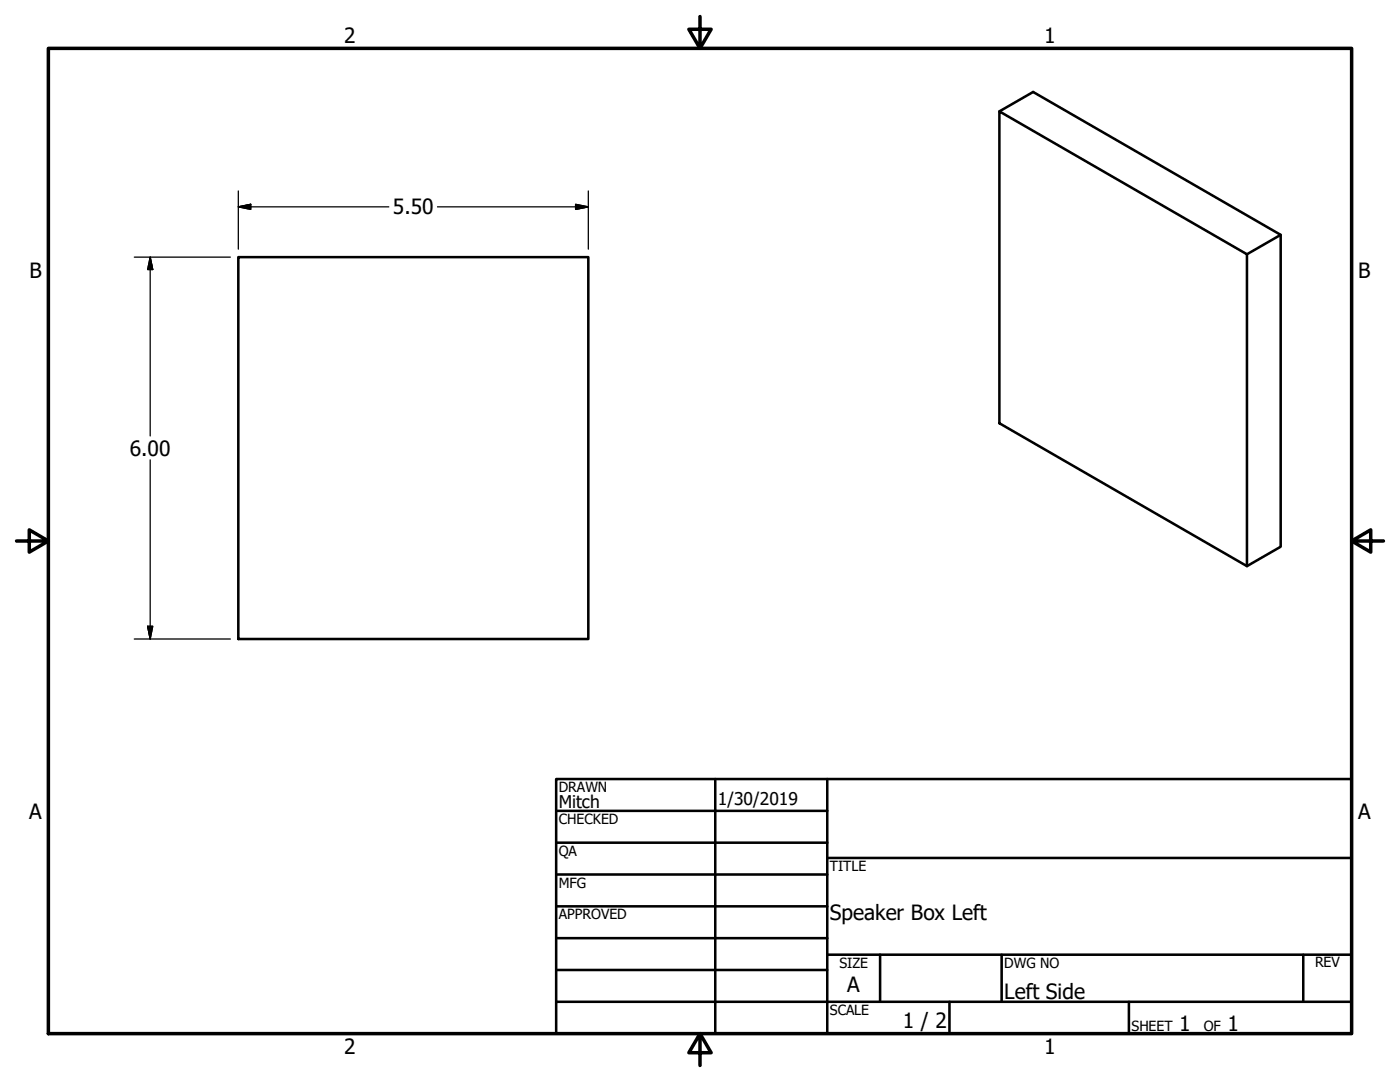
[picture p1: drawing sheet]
<svg xmlns="http://www.w3.org/2000/svg" width="279mm" height="216mm" viewBox="0 0 279 216" stroke-linecap="round" stroke-linejoin="round" font-family="sans-serif">
<!-- layer: Visible (ANSI) -->
<path d="M199.5 22.2l49.4 28.5v62.3l-49.4-28.5zM199.5 22.2l6.7-3.8 49.4 28.5v62.2l-6.7 3.9M47.6 51.3h69.8v76.2h-69.8zM255.6 46.9l-6.7 3.8" fill="none" stroke="#000" stroke-width=".51"/>
<!-- layer: Border (ANSI) -->
<path d="M9.7 9.7h260v196.5h-260zM139.7 3.3v6.4l-2.2-3.9h4.4l-2.2 3.9M3.3 107.9h6.4l-3.9-2.2v4.5l3.9-2.3M269.7 107.9l3.9 2.3v-4.5l-3.9 2.2h6.4M139.7 206.2l2.2 3.9h-4.4l2.2-3.9v6.4" fill="none" stroke="#000" stroke-width=".7"/>
<!-- layer: Title (ANSI) -->
<g fill="none" stroke="#000" stroke-width=".51">
<path d="M111 155.4h158.7v50.8h-158.7zM142.7 155.4v50.8M165.1 155.4v50.8M111 161.8h54.1M111 168.1h54.1M111 174.5h54.1M165.1 171.2h104.6M111 180.8h54.1M111 187.2h54.1M111 193.5h54.1M111 199.9h158.7M165.1 190.5h104.6"/>
<path d="M175.6 190.5v9.4M189.5 199.9v6.3M199.9 190.5v9.4M225.3 199.9v6.3M260.1 190.5v9.4"/>
</g>
<!-- layer: Dimension (ANSI) -->
<path d="M47.6 38.1v11.6M117.4 38.1v11.6M26.8 51.3h19.2M30 51.3l.5 2.5h-1zM30 51.3v35.7M47.6 41.3l2.4-.5v1zM47.6 41.3h30M87.3 41.3h30.1M114.9 40.8l2.5 .5-2.5 .5zM30 91.8v35.7M26.8 127.5h19.2M29.5 125h1l-.5 2.5z" fill="none" stroke="#000" stroke-width=".25"/>
<path d="M30 51.3l.5 2.5zM30 51.3l.5 2.5h-1zM47.6 41.3l2.4-.5zM47.6 41.3l2.4-.5v1zM114.9 41.8l2.5-.5zM114.9 40.8l2.5 .5-2.5 .5zM29.5 125l.5 2.5zM29.5 125h1l-.5 2.5z" fill="#000" stroke="#000" stroke-width=".25"/>
<g font-size="4.2">
<text x="68.7" y="8.6">2</text>
<text x="208.4" y="8.6">1</text>
<text x="78.4" y="42.8">5.50</text>
<text x="5.9" y="55.5">B</text>
<text x="271.1" y="55.5">B</text>
<text x="25.9" y="90.9">6.00</text>
<text x="5.8" y="163.4">A</text>
<text x="271" y="163.4">A</text>
<text x="165.6" y="183.6">Speaker Box Left</text>
<text x="169.1" y="198">A</text>
<text x="200.4" y="199.3">Left Side</text>
<text x="180.1" y="205.1">1 / 2</text>
<text x="235.3" y="205.7">1</text>
<text x="245" y="205.7">1</text>
<text x="68.7" y="210.3">2</text>
<text x="208.4" y="210.3">1</text>
</g>
<g font-size="3.5">
<text x="111.5" y="161.2">Mitch</text>
<text x="143.3" y="160.7">1/30/2019</text>
</g>
<g font-size="2.8">
<text x="111.5" y="158">DRAWN</text>
<text x="111.5" y="164.4">CHECKED</text>
<text x="111.5" y="170.8">QA</text>
<text x="165.6" y="173.7">TITLE</text>
<text x="111.5" y="177.1">MFG</text>
<text x="111.5" y="183.5">APPROVED</text>
<text x="167.5" y="193.1">SIZE</text>
<text x="200.4" y="193.1">DWG NO</text>
<text x="262.4" y="193">REV</text>
<text x="165.6" y="202.5">SCALE</text>
<text x="225.8" y="205.7">SHEET</text>
<text x="240.2" y="205.7">OF</text>
</g>
</svg>
